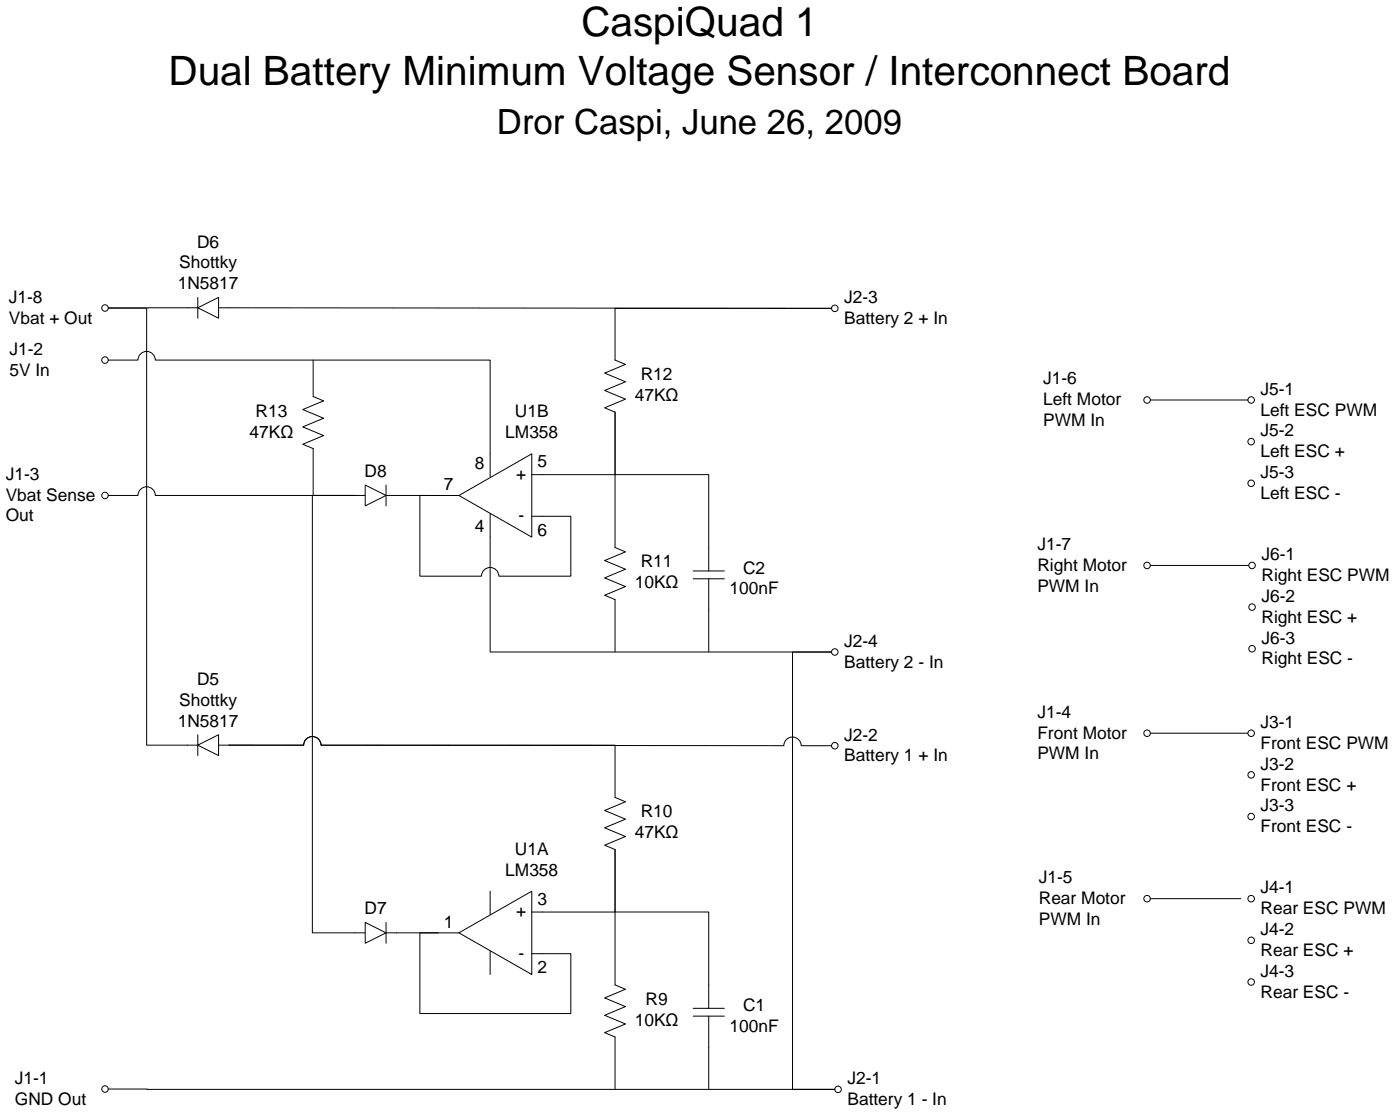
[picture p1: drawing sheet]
<svg xmlns="http://www.w3.org/2000/svg" width="171mm" height="136mm" viewBox="0 0 171 136" stroke-linecap="round" stroke-linejoin="round" font-family="sans-serif">
<circle cx="140" cy="89.4" r=".4" fill="none" stroke="#000" stroke-width=".12"/>
<circle cx="101.9" cy="79.5" r=".4" fill="#fff"/>
<circle cx="101.9" cy="79.5" r=".4" fill="none" stroke="#000" stroke-width=".12"/>
<circle cx="102.3" cy="132.9" r=".4" fill="#fff"/>
<circle cx="102.3" cy="132.9" r=".4" fill="none" stroke="#000" stroke-width=".12"/>
<circle cx="12.8" cy="132.8" r=".4" fill="#fff"/>
<g fill="none" stroke="#000" stroke-width=".12">
<path d="M101.5 79.5h-4.8v53.4h5.2l-88.7-.1"/>
<circle cx="12.8" cy="132.8" r=".4"/>
</g>
<circle cx="140" cy="109.6" r=".4" fill="#fff"/>
<g fill="none" stroke="#000" stroke-width=".12">
<path d="M140.4 109.6h11"/>
<circle cx="140" cy="109.6" r=".4"/>
</g>
<circle cx="101.9" cy="90.9" r=".4" fill="#fff"/>
<g fill="none" stroke="#000" stroke-width=".12">
<path d="M22.9 90.9h5"/>
<circle cx="101.9" cy="90.9" r=".4"/>
</g>
<path d="M24.1 90.9l2.6-1.3v2.5z" fill="#fff"/>
<path d="M13.2 37.6h4.7v53.3h5M24.1 90.9l2.6-1.3v2.5zM24.1 89.6v2.5" fill="none" stroke="#000" stroke-width=".12"/>
<circle cx="152.7" cy="48.8" r=".4" fill="#fff"/>
<g fill="none" stroke="#000" stroke-width=".12">
<path d="M140.4 48.8h11.9"/>
<circle cx="152.7" cy="48.8" r=".4"/>
</g>
<circle cx="140" cy="48.8" r=".4" fill="#fff"/>
<g fill="none" stroke="#000" stroke-width=".12">
<path d="M59.8 79.5h41.7M140.4 89.4h11.9"/>
<circle cx="140" cy="48.8" r=".4"/>
</g>
<circle cx="140" cy="69" r=".4" fill="#fff"/>
<g fill="none" stroke="#000" stroke-width=".12">
<path d="M140.4 69h12"/>
<circle cx="140" cy="69" r=".4"/>
</g>
<circle cx="101.9" cy="37.6" r=".4" fill="#fff"/>
<circle cx="101.9" cy="37.6" r=".4" fill="none" stroke="#000" stroke-width=".12"/>
<circle cx="12.8" cy="37.6" r=".4" fill="#fff"/>
<g fill="none" stroke="#000" stroke-width=".12">
<path d="M22.9 37.5h5"/>
<circle cx="12.8" cy="37.6" r=".4"/>
</g>
<path d="M24.1 37.5l2.6-1.2v2.5z" fill="#fff"/>
<path d="M22.9 37.5l-9.7 .1M24.1 37.5l2.6-1.2v2.5zM24.1 36.3v2.5M27.9 37.5l73.6 .1h-26.5v6.3l1.3 .5-2.5 1.1 2.5 1.1-2.5 1 2.5 1.1-2.5 1 1.2 .6v16.5l1.3 .5-2.5 1.1 2.5 1-2.5 1.1 2.5 1-2.5 1.1 1.2 .5v6.4M27.9 90.9h9.2a1.06 1.06 0 0 1 1-1.1 1.06 1.06 0 0 1 1.1 1.1h56.4a1.06 1.06 0 0 1 1.1-1 1.06 1.06 0 0 1 1.1 1h3.7" fill="none" stroke="#000" stroke-width=".12"/>
<path d="M56 60.4l8.9-5.1v10.2z" fill="#fff"/>
<path d="M59.8 55.3v2.9M75 50.3v7.6h-10.1M75 57.9h11.5v11.7M43.3 60.4h5.1M56 60.4l8.9-5.1v10.2zM56 60.4h-4.8v9.9h7.5a1.06 1.06 0 0 1 1.1-1.1 1.06 1.06 0 0 1 1.1 1.1h8.7v-7.3h-4.7M59.8 62.6v2.9M84.6 70.6h3.8M84.6 69.6h3.8M86.5 70.6v8.9" fill="none" stroke="#000" stroke-width=".12"/>
<path d="M44.6 59.2l2.5 1.2-2.5 1.3z" fill="#fff"/>
<path d="M38.2 48.4l1.3 .5-2.6 1 2.6 1.1-2.6 1.1 2.6 1-2.6 1.1 1.3 .5M44.6 59.2l2.5 1.2-2.5 1.3zM47.1 59.2v2.5M48.4 60.4h5.1M59.8 65.5v14" fill="none" stroke="#000" stroke-width=".12"/>
<circle cx="12.8" cy="43.9" r=".4" fill="#fff"/>
<g fill="none" stroke="#000" stroke-width=".12">
<path d="M13.2 43.9h3.6a1.06 1.06 0 0 1 1.1-1 1.06 1.06 0 0 1 1 1h40.9v11.4M38.2 43.9v4.5"/>
<circle cx="12.8" cy="43.9" r=".4"/>
</g>
<circle cx="12.8" cy="60.4" r=".4" fill="#fff"/>
<g fill="none" stroke="#000" stroke-width=".12">
<path d="M13.2 60.4h3.6a1.06 1.06 0 0 1 1.1-1 1.06 1.06 0 0 1 1 1h24.4M27.9 90.9h9.2a1.06 1.06 0 0 1 1-1.1 1.06 1.06 0 0 1 1.1 1.1h35.8v6.4l1.3 .5-2.5 1 2.5 1.1-2.5 1.1 2.5 1-2.5 1.1 1.2 .5v16.5l1.3 .5-2.5 1.1 2.5 1.1-2.5 1 2.5 1.1-2.5 1 1.2 .6v6.3"/>
<circle cx="12.8" cy="60.4" r=".4"/>
</g>
<path d="M56 113.8l8.9-5.1v10.1z" fill="#fff"/>
<path d="M43.3 113.8h5.1M56 113.8l8.9-5.1v10.1zM56 113.8h-4.8v9.8h18.4v-7.3h-4.7M59.8 108.7v2.8M59.8 116v2.8M75 103.6v7.6h-10.1M75 111.2h11.5v11.8M84.6 123.9h3.8M84.6 123h3.8M86.5 123.9v8.9" fill="none" stroke="#000" stroke-width=".12"/>
<path d="M44.6 112.5l2.5 1.3-2.5 1.2z" fill="#fff"/>
<path d="M38.2 54.7v5.7h5.1h-5.2v53.4h5.2M44.6 112.5l2.5 1.3-2.5 1.2zM47.1 112.5v2.5M48.4 113.8h5.1" fill="none" stroke="#000" stroke-width=".12"/>
<circle cx="152.7" cy="53.9" r=".4" fill="#fff"/>
<circle cx="152.7" cy="53.9" r=".4" fill="none" stroke="#000" stroke-width=".12"/>
<circle cx="152.7" cy="58.9" r=".4" fill="#fff"/>
<circle cx="152.7" cy="58.9" r=".4" fill="none" stroke="#000" stroke-width=".12"/>
<circle cx="152.8" cy="69" r=".4" fill="#fff"/>
<circle cx="152.8" cy="69" r=".4" fill="none" stroke="#000" stroke-width=".12"/>
<circle cx="152.8" cy="74" r=".4" fill="#fff"/>
<circle cx="152.8" cy="74" r=".4" fill="none" stroke="#000" stroke-width=".12"/>
<circle cx="152.8" cy="79.1" r=".4" fill="#fff"/>
<circle cx="152.8" cy="79.1" r=".4" fill="none" stroke="#000" stroke-width=".12"/>
<circle cx="152.7" cy="89.4" r=".4" fill="#fff"/>
<circle cx="152.7" cy="89.4" r=".4" fill="none" stroke="#000" stroke-width=".12"/>
<circle cx="152.7" cy="94.5" r=".4" fill="#fff"/>
<circle cx="152.7" cy="94.5" r=".4" fill="none" stroke="#000" stroke-width=".12"/>
<circle cx="152.7" cy="99.6" r=".4" fill="#fff"/>
<circle cx="152.7" cy="99.6" r=".4" fill="none" stroke="#000" stroke-width=".12"/>
<circle cx="152.7" cy="109.6" r=".4" fill="#fff"/>
<circle cx="152.7" cy="109.6" r=".4" fill="none" stroke="#000" stroke-width=".12"/>
<circle cx="152.7" cy="114.7" r=".4" fill="#fff"/>
<circle cx="152.7" cy="114.7" r=".4" fill="none" stroke="#000" stroke-width=".12"/>
<circle cx="152.7" cy="119.8" r=".4" fill="#fff"/>
<circle cx="152.7" cy="119.8" r=".4" fill="none" stroke="#000" stroke-width=".12"/>
<g font-size="4.9">
<text x="70.9" y="4.4">CaspiQuad 1</text>
<text x="20.6" y="10.4">Dual Battery Minimum Voltage Sensor / Interconnect Board</text>
</g>
<text font-size="4.2" x="60.6" y="16.3">Dror Caspi, June 26, 2009</text>
<g font-size="2.1">
<text x="21.7" y="35.3">1N5817</text>
<text x="21.9" y="32.7">Shottky</text>
<text x="24" y="30.2">D6</text>
<text x="1.1" y="36.9">J1-8</text>
<text x="1.1" y="39.5">Vbat + Out</text>
<text x="103" y="37">J2-3</text>
<text x="103" y="39.5">Battery 2 + In</text>
<text x="1.2" y="43.3">J1-2</text>
<text x="1.2" y="45.8">5V In</text>
<text x="78.2" y="46.3">R12</text>
<text x="127.3" y="46.9">J1-6</text>
<text x="30.5" y="53.4">47KΩ</text>
<text x="31.2" y="50.9">R13</text>
<text x="61.6" y="53.4">LM358</text>
<text x="62.8" y="50.9">U1B</text>
<text x="77.4" y="48.9">47KΩ</text>
<text x="127.3" y="49.4">Left Motor</text>
<text x="127.3" y="52">PWM In</text>
<text x="153.8" y="48.1">J5-1</text>
<text x="153.8" y="50.7">Left ESC PWM</text>
<text x="153.8" y="53.2">J5-2</text>
<text x=".7" y="58.5">J1-3</text>
<text x="44.5" y="58.2">D8</text>
<text x="54.1" y="59.8">7</text>
<text x="57.9" y="57.2">8</text>
<text x="63" y="58.5">+</text>
<text x="65.6" y="57">5</text>
<text x="153.8" y="55.8">Left ESC +</text>
<text x="153.8" y="58.3">J5-3</text>
<text x=".7" y="61.1">Vbat Sense</text>
<text x=".7" y="63.6">Out</text>
<text x="57.9" y="64.9">4</text>
<text x="63.3" y="63.6">-</text>
<text x="65.6" y="65.4">6</text>
<text x="153.8" y="60.8">Left ESC -</text>
<text x="77.4" y="71.7">10KΩ</text>
<text x="78.2" y="69.2">R11</text>
<text x="90.7" y="69.9">C2</text>
<text x="126.6" y="67.1">J1-7</text>
<text x="126.6" y="69.6">Right Motor</text>
<text x="153.9" y="68.3">J6-1</text>
<text x="153.9" y="70.9">Right ESC PWM</text>
<text x="89" y="72.5">100nF</text>
<text x="126.6" y="72.1">PWM In</text>
<text x="153.9" y="73.4">J6-2</text>
<text x="153.9" y="75.9">Right ESC +</text>
<text x="24" y="83.5">D5</text>
<text x="103" y="78.9">J2-4</text>
<text x="103" y="81.4">Battery 2 - In</text>
<text x="153.9" y="78.5">J6-3</text>
<text x="153.9" y="81">Right ESC -</text>
<text x="21.7" y="88.6">1N5817</text>
<text x="21.9" y="86.1">Shottky</text>
<text x="126.6" y="87.5">J1-4</text>
<text x="153.8" y="88.8">J3-1</text>
<text x="103" y="90.3">J2-2</text>
<text x="103" y="92.9">Battery 1 + In</text>
<text x="126.6" y="90.1">Front Motor</text>
<text x="126.6" y="92.6">PWM In</text>
<text x="153.8" y="91.3">Front ESC PWM</text>
<text x="153.8" y="93.9">J3-2</text>
<text x="78.2" y="99.7">R10</text>
<text x="153.8" y="96.4">Front ESC +</text>
<text x="153.8" y="98.9">J3-3</text>
<text x="153.8" y="101.5">Front ESC -</text>
<text x="61.6" y="106.8">LM358</text>
<text x="62.8" y="104.2">U1A</text>
<text x="77.4" y="102.2">47KΩ</text>
<text x="126.7" y="107.7">J1-5</text>
<text x="44.5" y="111.5">D7</text>
<text x="54.1" y="113.1">1</text>
<text x="63" y="111.9">+</text>
<text x="65.6" y="110.3">3</text>
<text x="126.7" y="110.2">Rear Motor</text>
<text x="126.7" y="112.8">PWM In</text>
<text x="153.8" y="109">J4-1</text>
<text x="153.8" y="111.5">Rear ESC PWM</text>
<text x="63.3" y="116.9">-</text>
<text x="65.6" y="118.7">2</text>
<text x="153.8" y="114">J4-2</text>
<text x="153.8" y="116.6">Rear ESC +</text>
<text x="153.8" y="119.1">J4-3</text>
<text x="77.4" y="125.1">10KΩ</text>
<text x="78.8" y="122.5">R9</text>
<text x="89" y="125.8">100nF</text>
<text x="90.7" y="123.3">C1</text>
<text x="153.8" y="121.7">Rear ESC -</text>
<text x="1.8" y="132.2">J1-1</text>
<text x="1.8" y="134.7">GND Out</text>
<text x="103.4" y="132.2">J2-1</text>
<text x="103.4" y="134.8">Battery 1 - In</text>
</g>
</svg>
